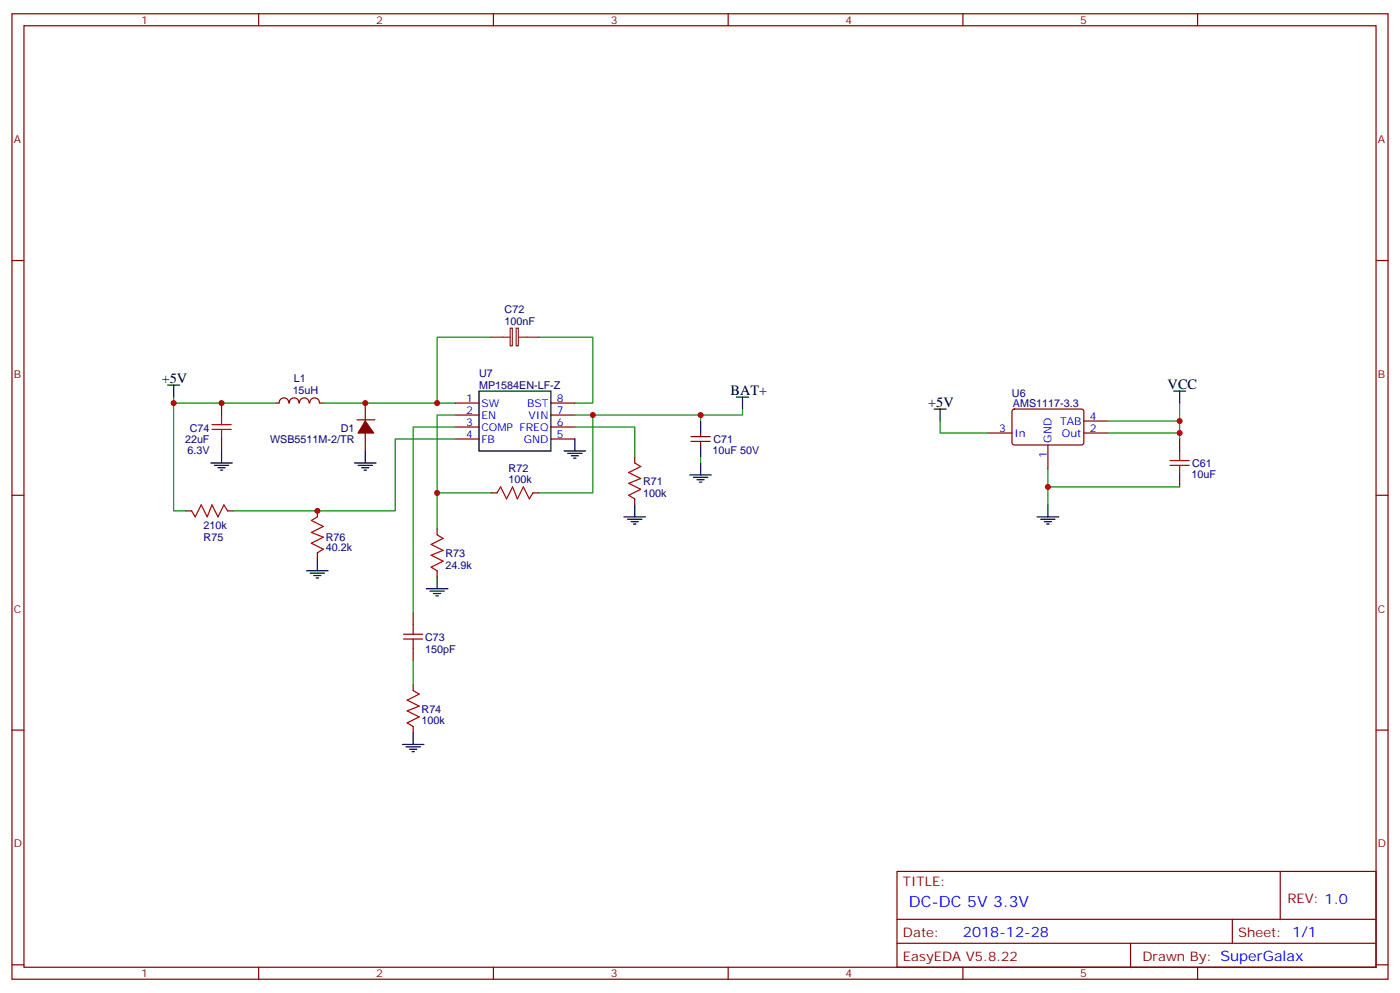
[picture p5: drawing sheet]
<svg xmlns="http://www.w3.org/2000/svg" width="412mm" height="292mm" viewBox="0 0 412 292" stroke-linecap="round" stroke-linejoin="round" font-family="sans-serif">
<g fill="none" stroke="#870000" stroke-width=".35">
<path d="M3.5 4.1h405.4v284.3h-405.4zM7.1 7.6h398.2v277.3h-398.2zM76.2 4.1v3.5M145.3 4.1v3.5M214.5 4.1v3.5M283.6 4.1v3.5M352.8 4.1v3.5M3.5 76.7h3.6M405.3 76.7h3.6M65.3 118.7v3.5M81.1 118.7h1.1M82.2 118.7a1.41 1.41 0 0 1 1.4-1.5 1.41 1.41 0 0 1 1.4 1.5"/>
<path d="M85.2 118.7a1.41 1.41 0 0 1 1.4-1.5 1.41 1.41 0 0 1 1.4 1.5M88.2 118.7a1.41 1.41 0 0 1 1.4-1.5 1.41 1.41 0 0 1 1.4 1.5M91.3 118.7a1.41 1.41 0 0 1 1.4-1.5 1.41 1.41 0 0 1 1.4 1.5M94.2 118.7h1M107.6 118.7v5.3M134.1 118.7h7M162.3 118.7h7M65.3 129.3v3.5M105.1 123.6h5.3M107.6 127.5v5.3M134.1 122.2h7M134.1 125.8h7"/>
<path d="M134.1 129.3h7M162.3 122.2h7M162.3 125.8h7M162.3 129.3h7M187 134.6v1.7M203.6 128.6h5.6M203.6 130h5.6M206.4 127.5v1.1M206.4 130v1.1M291 127.5h7.1M298.3 120.7l.5-.2h20l.5 .7-.1 9.4-.6 .5-20.1-.1-.4-.6v-9.2zM308.7 131.1v7"/>
<path d="M319.3 127.5h7M319.3 124h7M347.5 129.3v3.5M347.5 139.9v3.5M3.5 145.9h3.6M54.7 150.5h1.7M67 150.5h1.8M93.5 150.5v1.7M128.8 155.8v1.7M144.6 145.2h1.8M157 145.2h1.7M187 146.9v1.8"/>
<path d="M405.3 145.9h3.6M93.5 162.8v1.8M128.8 168.1v1.8M121.7 180.4v3.6M121.7 191v3.6M3.5 215h3.6M121.7 201.6v1.8M121.7 214v1.7M405.3 215h3.6M264.2 256.6h141.1v28.3h-141.1zM377.1 256.6v14.2M264.2 270.8h141.1"/>
<path d="M264.2 277.8h141.1M333 277.8v7.1M363 270.8v7M3.5 284.2h3.6M76.2 284.9v3.5M145.3 284.9v3.5M214.5 284.9v3.5M283.6 284.9v3.5M352.8 284.9v3.5M405.3 284.2h3.6"/>
</g>
<g fill="none" stroke="#000" stroke-width=".35">
<path d="M49.4 113.4h3.5M51.2 113.4v3.5M141.1 115.2h21.2v17.6h-21.2zM217 116.9h3.5M218.7 116.9v3.6M345.7 115.2h3.5M347.5 115.2v3.5M62.1 136.3h6.3M63.1 137.1h4.3M64.2 137.8h2.1M64.9 138.5h.7M65.3 132.8v3.5"/>
<path d="M104.4 136.3h6.4M105.5 137.1h4.2M106.5 137.8h2.2M107.2 138.5h.7M107.6 132.8v3.5M166.2 132.8h6.3M167.2 133.5h4.2M168.3 134.2h2.1M169 134.9h.7M169.3 129.3v3.5M203.2 139.9h6.3M206.4 124v3.5"/>
<path d="M206.4 131.1v3.5M206.4 136.3v3.6M275.2 120.5h3.5M276.9 120.5v3.5M183.8 152.2h6.3M184.9 152.9h4.2M185.9 153.6h2.1M186.6 154.3h.7M187 148.7v3.5M204.3 140.6h4.2M205.3 141.3h2.1M206 142h.7"/>
<path d="M305.5 152.2h6.4M306.6 152.9h4.2M307.6 153.6h2.1M308.3 154.3h.7M308.7 148.7v3.5M90.3 168.1h6.4M91.4 168.8h4.2M92.4 169.5h2.1M93.1 170.2h.7M93.5 164.6v3.5M125.6 173.4h6.3M126.6 174.1h4.3"/>
<path d="M127.7 174.8h2.1M128.4 175.5h.7M128.8 169.9v3.5M118.5 219.3h6.4M119.6 220h4.2M121.7 215.7v3.6M120.6 220.7h2.2M121.4 221.4h.7"/>
</g>
<path d="M107.6 124l2.5 3.5h-4.6z" fill="#870000" stroke="#870000" stroke-width=".35"/>
<path d="M144.6 99.3h5.7M150.3 96.7h.6v5.1h-.6zM152 96.7h.7v5.1h-.7zM152.8 99.3h5.9" fill="none" stroke="#8c2424" stroke-width=".35"/>
<g fill="none" stroke="#a10000" stroke-width=".35">
<path d="M62.4 126.5h5.7M62.4 125.1h5.7M65.3 122.2v2.9M65.3 126.5v2.8M187 136.3l1.7 1.1-3.5 1.8 3.5 1.7-3.5 1.4 3.5 1.8-3.5 1.8 1.8 1M344.7 137.1h5.6M344.7 135.6h5.6M347.5 132.8v2.8M347.5 137.1v2.8M56.4 150.5l1.1 1.7 1.8-3.5 1.7 3.5 1.4-3.5 1.8 3.5 1.8-3.5 1 1.8M93.5 152.2l-1.8 1.1 3.5 1.7-3.5 1.8 3.5 1.4-3.5 1.8 3.5 1.7-1.7 1.1M128.8 157.5l1.7 1.1-3.5 1.7 3.5 1.8-3.5 1.4 3.5 1.8-3.5 1.7 1.8 1.1"/>
<path d="M146.4 145.2l1.1-1.8 1.7 3.5 1.8-3.5 1.4 3.5 1.8-3.5 1.7 3.5 1.1-1.7M118.9 188.2h5.6M118.9 186.8h5.6M121.7 184v2.8M121.7 188.2v2.8M121.7 203.4l1.8 1-3.6 1.8 3.6 1.8-3.6 1.4 3.6 1.7-3.6 1.8 1.8 1.1"/>
</g>
<g fill="none" stroke="#008700" stroke-width=".35">
<path d="M144.6 99.3h-15.8v19.4h5.3M158.7 99.3h15.9v19.4h-5.3M51.2 116.9v1.8h29.9M51.2 118.7v31.8h3.5M95.2 118.7h33.6M347.5 118.7v8.8h-21.2M134.1 122.2h-5.3v23h15.8M134.1 129.3h-17.7v21.2h-47.6M134.1 125.8h-12.4v54.6M169.3 125.8h17.7v8.8M169.3 122.2h5.3v23h-15.9M206.4 122.2v1.8"/>
<path d="M206.4 134.6v1.7M218.7 120.5v1.7h-44.1M276.9 124v3.5h14.1M308.7 138.1v10.6M326.3 124h21.2M347.5 127.5v1.8M128.8 145.2v10.6M308.7 143.4h38.8M121.7 194.6v7"/>
</g>
<g fill="#c00">
<circle cx="347.5" cy="124" r=".88"/>
<circle cx="347.5" cy="127.5" r=".88"/>
<circle cx="93.5" cy="150.5" r=".88"/>
<circle cx="65.3" cy="118.7" r=".88"/>
<circle cx="128.8" cy="145.2" r=".88"/>
<circle cx="174.6" cy="122.2" r=".88"/>
<circle cx="128.8" cy="118.7" r=".88"/>
<circle cx="107.6" cy="118.7" r=".88"/>
<circle cx="51.2" cy="118.7" r=".88"/>
<circle cx="308.7" cy="143.4" r=".88"/>
<circle cx="206.4" cy="122.2" r=".88"/>
</g>
<text font-size="4.6" fill="#00f" x="267.8" y="267.2">DC-DC 5V 3.3V</text>
<g font-size="4.2">
<text x="47.6" y="112.7">+5V</text>
<text x="215.2" y="116.2">BAT+</text>
<text x="273.4" y="119.8">+5V</text>
<text x="344" y="114.4">VCC</text>
</g>
<text font-size="4.2" fill="#00f" x="283.6" y="276">2018-12-28</text>
<g font-size="3.9" fill="#800">
<text x="266" y="260.9">TITLE:</text>
<text x="379.2" y="265.8">REV: 1.0</text>
<text x="266" y="276">Date:</text>
<text x="364.8" y="276">Sheet: 1/1</text>
<text x="266" y="283.1">EasyEDA V5.8.22</text>
<text x="336.5" y="283.1">Drawn By: SuperGalax</text>
</g>
<g font-size="3.2" fill="#800">
<text x="41.6" y="7.1">1</text>
<text x="110.8" y="7.1">2</text>
<text x="179.9" y="7.1">3</text>
<text x="249.1" y="7.1">4</text>
<text x="318.2" y="7.1">5</text>
<text x="4.1" y="42.2">A</text>
<text x="405.9" y="42.2">A</text>
<text x="4.1" y="111.3">B</text>
<text x="405.9" y="111.3">B</text>
<text x="4.1" y="180.4">C</text>
<text x="405.9" y="180.4">C</text>
<text x="4.1" y="249.6">D</text>
<text x="405.9" y="249.6">D</text>
<text x="41.6" y="287.9">1</text>
<text x="110.8" y="287.9">2</text>
<text x="179.9" y="287.9">3</text>
<text x="249.1" y="287.9">4</text>
<text x="318.2" y="287.9">5</text>
</g>
<g font-size="3.2" fill="#000080">
<text x="148.6" y="95.6">100nF</text>
<text x="148.6" y="92.3">C72</text>
<text x="86.6" y="112.6">L1</text>
<text x="141.1" y="111.2">U7</text>
<text x="86.2" y="116.1">15uH</text>
<text x="141.1" y="114.7">MP1584EN-LF-Z</text>
<text x="298.1" y="116.8">U6</text>
<text x="298.4" y="120">AMS1117-3.3</text>
<text x="54.5" y="130.4">22uF</text>
<text x="55.9" y="127.1">C74</text>
<text x="79.5" y="130.4">WSB5511M-2/TR</text>
<text x="100.4" y="127.1">D1</text>
<text x="210.2" y="130.4">C71</text>
<text x="55.2" y="133.6">6.3V</text>
<text x="209.9" y="133.6">10uF 50V</text>
<text x="351.2" y="137.5">C61</text>
<text x="149.8" y="142.3">100k</text>
<text x="149.8" y="139">R72</text>
<text x="189.4" y="143">R71</text>
<text x="351" y="140.7">10uF</text>
<text x="189.4" y="146.3">100k</text>
<text x="60" y="155.8">210k</text>
<text x="60" y="159.3">R75</text>
<text x="96" y="159.2">R76</text>
<text x="96" y="162.2">40.2k</text>
<text x="131.2" y="167.5">24.9k</text>
<text x="131.2" y="164.1">R73</text>
<text x="125.2" y="188.8">C73</text>
<text x="125.2" y="192.2">150pF</text>
<text x="124.2" y="210">R74</text>
<text x="124.2" y="213.3">100k</text>
</g>
<g font-size="3.2" fill="#00f">
<text x="137.3" y="118.4">1</text>
<text x="141.8" y="119.8">SW</text>
<text x="155.3" y="119.8">BST</text>
<text x="164" y="118.4">8</text>
<text x="137.3" y="121.9">2</text>
<text x="137.3" y="125.4">3</text>
<text x="141.8" y="123.3">EN</text>
<text x="155.7" y="123.3">VIN</text>
<text x="164" y="125.4">6</text>
<text x="164" y="121.9">7</text>
<text x="312.3" y="125.1">TAB</text>
<text x="321" y="123.6">4</text>
<text x="137.3" y="128.9">4</text>
<text x="141.8" y="126.8">COMP FREQ</text>
<text x="141.8" y="130.4">FB</text>
<text x="154.3" y="130.4">GND</text>
<text x="164" y="128.9">5</text>
<text x="294.3" y="127.2">3</text>
<text x="298.8" y="128.6">In</text>
<text x="309.7" y="130.4" transform="rotate(-90 309.7 130.4)">GND</text>
<text x="312.8" y="128.6">Out</text>
<text x="321" y="127.2">2</text>
<text x="308.3" y="134.8" transform="rotate(-90 308.3 134.8)">1</text>
</g>
</svg>
